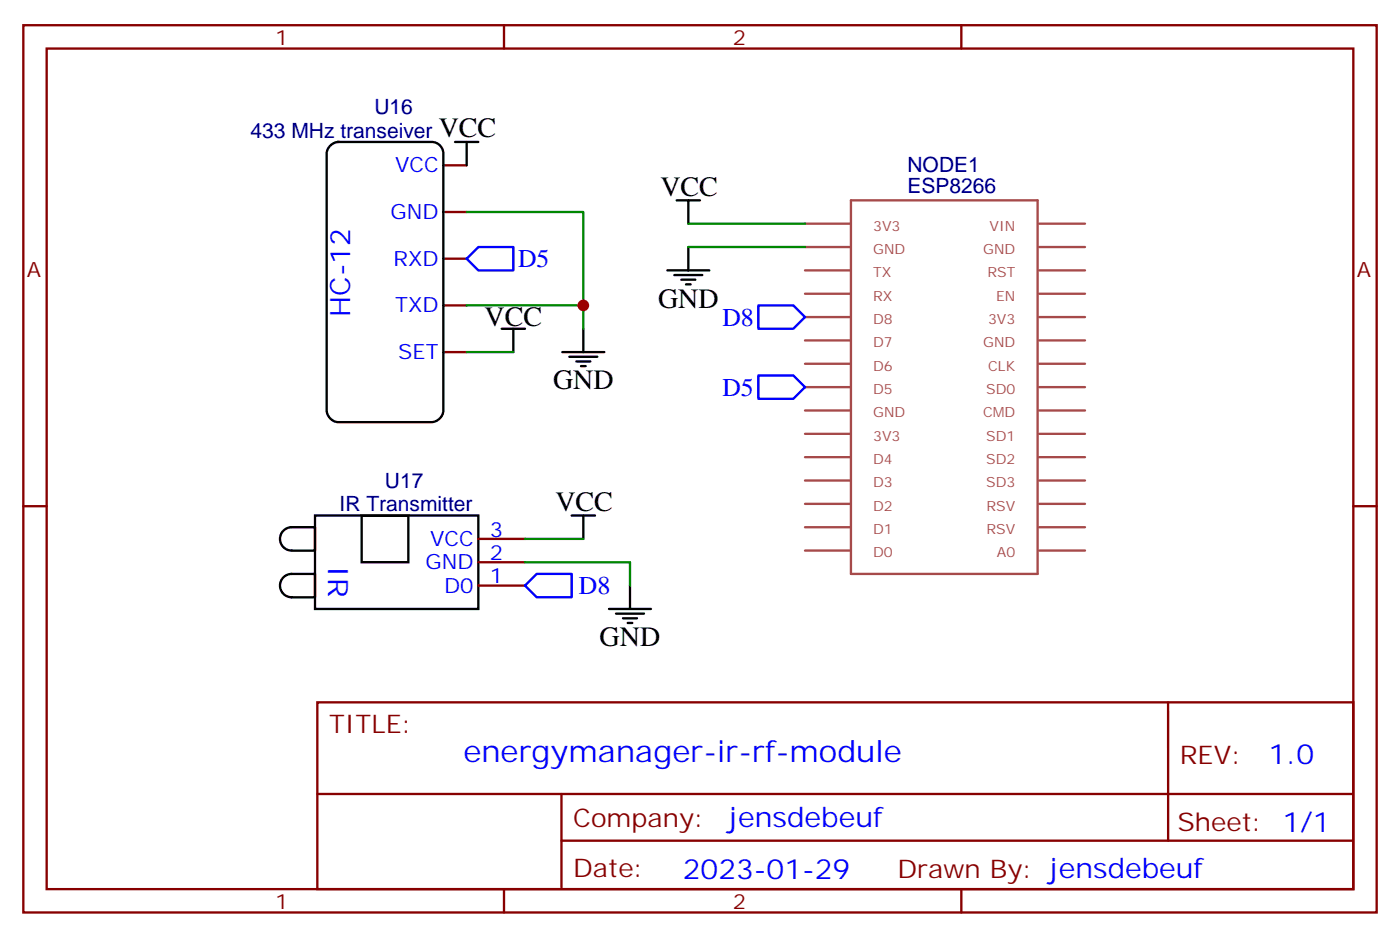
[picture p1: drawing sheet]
<svg xmlns="http://www.w3.org/2000/svg" width="212mm" height="142mm" viewBox="0 0 212 142" stroke-linecap="round" stroke-linejoin="round" font-family="sans-serif">
<g fill="none" stroke="#870000" stroke-width=".35">
<path d="M3.5 3.8h204.6v134.1h-204.6zM7.1 7.3h197.5v127h-197.5zM76.2 3.8v3.5M145.3 3.8v3.5M67 25h3.6M67 32h3.6M67 39.1h3.6M67 46.1h3.6M67 53.2h3.6M3.5 76.5h3.6M204.6 76.5h3.5M72.3 88.5h7.1"/>
<path d="M72.3 84.9h7.1M72.3 81.4h7.1M48 106.1h156.6v28.2h-156.6zM48 120h156.5M84.9 120v14.1M176.6 106.1v20.9M76.2 134.3v3.6M84.9 127h119.6M145.3 134.3v3.6"/>
</g>
<g fill="none" stroke="#a64a4a" stroke-width=".35">
<path d="M121.7 33.8h7M121.7 37.3h7M128.7 30.3h28.2v56.4h-28.2zM157.1 33.8h6.9M157.1 37.3h6.9M121.7 47.9h7M121.7 55h7M121.7 58.5h7M121.7 51.4h7M121.7 44.4h7M121.7 40.9h7M157.1 47.9h6.9"/>
<path d="M157.1 55h6.9M157.1 58.5h6.9M157.1 51.4h6.9M157.1 44.4h6.9M157.1 40.9h6.9M121.7 65.5h7M121.7 62h7M121.7 79.7h7M121.7 76.1h7M121.7 72.6h7M121.7 69.1h7M157.1 65.5h6.9"/>
<path d="M157.1 62h6.9M157.1 79.7h6.9M157.1 76.1h6.9M157.1 72.6h6.9M157.1 69.1h6.9M121.7 83.2h7M157.1 83.2h6.9"/>
</g>
<g fill="none" stroke="#000" stroke-width=".35">
<path d="M50 22l.7-.5 .5-.1h14.1a1.76 1.76 0 0 1 1.7 1.8v38.8a1.89 1.89 0 0 1-1.7 1.8h-14.1a1.89 1.89 0 0 1-1.8-1.8v-38.8l.1-.5zM68.8 21.4h3.5M70.6 21.4v3.6M102.3 30.3h3.5M104.1 30.3v3.5M104.1 37.3v3.6M75.8 49.7h3.6M77.6 49.7v3.5M85 53.2h6.4M86.1 53.9h4.2M87.1 54.6h2.2M87.8 55.3h.7"/>
<path d="M88.2 49.7v3.5M100.9 40.9h6.3M102 41.6h4.2M103 42.3h2.1M103.7 43h.7M47.6 77.9h24.7v14.1h-24.7zM54.7 77.9h7v7h-7zM86.4 77.9h3.6M88.2 77.9v3.5M42.9 87.2l.7-.4 .5-.1h3.5v3.5h-3.5a1.76 1.76 0 0 1-1.6-1 1.76 1.76 0 0 1 .4-2zM42.9 80.2l.7-.5h.5h3.5v3.5h-3.5a1.76 1.76 0 0 1-1.6-1.1 1.76 1.76 0 0 1 .4-1.9zM92.1 92h6.3"/>
<path d="M93.1 92.7h4.3M94.2 93.4h2.1M94.9 94.1h.7M95.2 88.5v3.5"/>
</g>
<path d="M70.6 32h17.6v17.7M104.1 37.3h17.6M104.1 33.8h17.6M70.6 53.2h7M70.6 46.1h17.6M79.4 84.9h15.8v3.6M79.4 81.4h8.8" fill="none" stroke="#008700" stroke-width=".35"/>
<path d="M70.6 39.1l1.7-1.8h5.3v3.6h-5.3zM114.7 56.7h5.2l1.8 1.8-1.8 1.8h-5.2zM114.7 46.1h5.2l1.8 1.8-1.8 1.8h-5.2zM79.4 88.5l1.7-1.8h5.3v3.5h-5.3z" fill="none" stroke="#00f" stroke-width=".35"/>
<circle cx="88.2" cy="46.1" r=".88" fill="#c00"/>
<text font-size="4.6" fill="#00f" x="70.1" y="115.1">energymanager-ir-rf-module</text>
<g font-size="4.2">
<text x="66.3" y="20.7">VCC</text>
<text x="99.8" y="29.6">VCC</text>
<text x="99.5" y="46.5">GND</text>
<text x="73.3" y="49.3">VCC</text>
<text x="83.6" y="58.8">GND</text>
<text x="84" y="77.2">VCC</text>
<text x="90.7" y="97.6">GND</text>
</g>
<g font-size="4.2" fill="#00f">
<text x="52.9" y="47.9" transform="rotate(-90 52.9 47.9)">HC-12</text>
<text x="49.6" y="85.5" transform="rotate(90 49.6 85.5)">IR</text>
<text x="191.8" y="115.4">1.0</text>
<text x="110.2" y="124.9">jensdebeuf</text>
<text x="103.2" y="132.7">2023-01-29</text>
</g>
<g font-size="3.9" fill="#00f">
<text x="78.3" y="40.4">D5</text>
<text x="109.2" y="49.2">D8</text>
<text x="109.2" y="59.8">D5</text>
<text x="87.5" y="89.8">D8</text>
</g>
<g font-size="3.9" fill="#800">
<text x="49.7" y="110.7">TITLE:</text>
<text x="178.4" y="115.4">REV:</text>
<text x="86.6" y="124.9">Company:</text>
<text x="178" y="125.5">Sheet: 1/1</text>
<text x="86.6" y="132.6">Date:</text>
<text x="135.7" y="132.7">Draw</text>
<text x="145.8" y="132.7">n By: jensdebeuf</text>
</g>
<g font-size="3.2" fill="#800">
<text x="41.6" y="6.8">1</text>
<text x="110.8" y="6.8">2</text>
<text x="4.1" y="41.9">A</text>
<text x="205.1" y="41.9">A</text>
<text x="41.6" y="137.3">1</text>
<text x="110.8" y="137.3">2</text>
</g>
<g font-size="3.2" fill="#000080">
<text x="56.6" y="17.2">U16</text>
<text x="37.9" y="20.8">433 MHz transeiver</text>
<text x="137.2" y="29.2">ESP8266</text>
<text x="137.2" y="26.1">NODE1</text>
<text x="51.3" y="77.2">IR Transmitter</text>
<text x="58.2" y="73.7">U17</text>
</g>
<g font-size="3.2" fill="#00f">
<text x="59.7" y="26">VCC</text>
<text x="59" y="33.1">GND</text>
<text x="59.5" y="40.1">RXD</text>
<text x="59.7" y="47.2">TXD</text>
<text x="60.2" y="54.3">SET</text>
<text x="65" y="82.5">VCC</text>
<text x="74.1" y="81.1">3</text>
<text x="64.3" y="86">GND</text>
<text x="67.2" y="89.5">D0</text>
<text x="74.1" y="88.1">1</text>
<text x="74.1" y="84.6">2</text>
</g>
<g font-size="2.1" fill="#a54b4b">
<text x="132" y="34.8">3V3</text>
<text x="149.6" y="34.8">VIN</text>
<text x="132" y="38.4">GND</text>
<text x="132" y="41.9">TX</text>
<text x="148.7" y="38.4">GND</text>
<text x="149.3" y="41.9">RST</text>
<text x="132" y="45.4">RX</text>
<text x="150.6" y="45.4">EN</text>
<text x="132" y="52.5">D7</text>
<text x="132" y="48.9">D8</text>
<text x="148.7" y="52.5">GND</text>
<text x="149.4" y="48.9">3V3</text>
<text x="132" y="59.5">D5</text>
<text x="132" y="56">D6</text>
<text x="149.1" y="59.5">SD0</text>
<text x="149.4" y="56">CLK</text>
<text x="132" y="63.1">GND</text>
<text x="148.6" y="63.1">CMD</text>
<text x="132" y="66.6">3V3</text>
<text x="132" y="70.1">D4</text>
<text x="149.1" y="66.6">SD1</text>
<text x="149.1" y="70.1">SD2</text>
<text x="132" y="77.2">D2</text>
<text x="132" y="73.6">D3</text>
<text x="149.1" y="73.6">SD3</text>
<text x="149.2" y="77.2">RSV</text>
<text x="132" y="80.7">D1</text>
<text x="149.2" y="80.7">RSV</text>
<text x="132" y="84.2">D0</text>
<text x="150.7" y="84.2">A0</text>
</g>
</svg>
